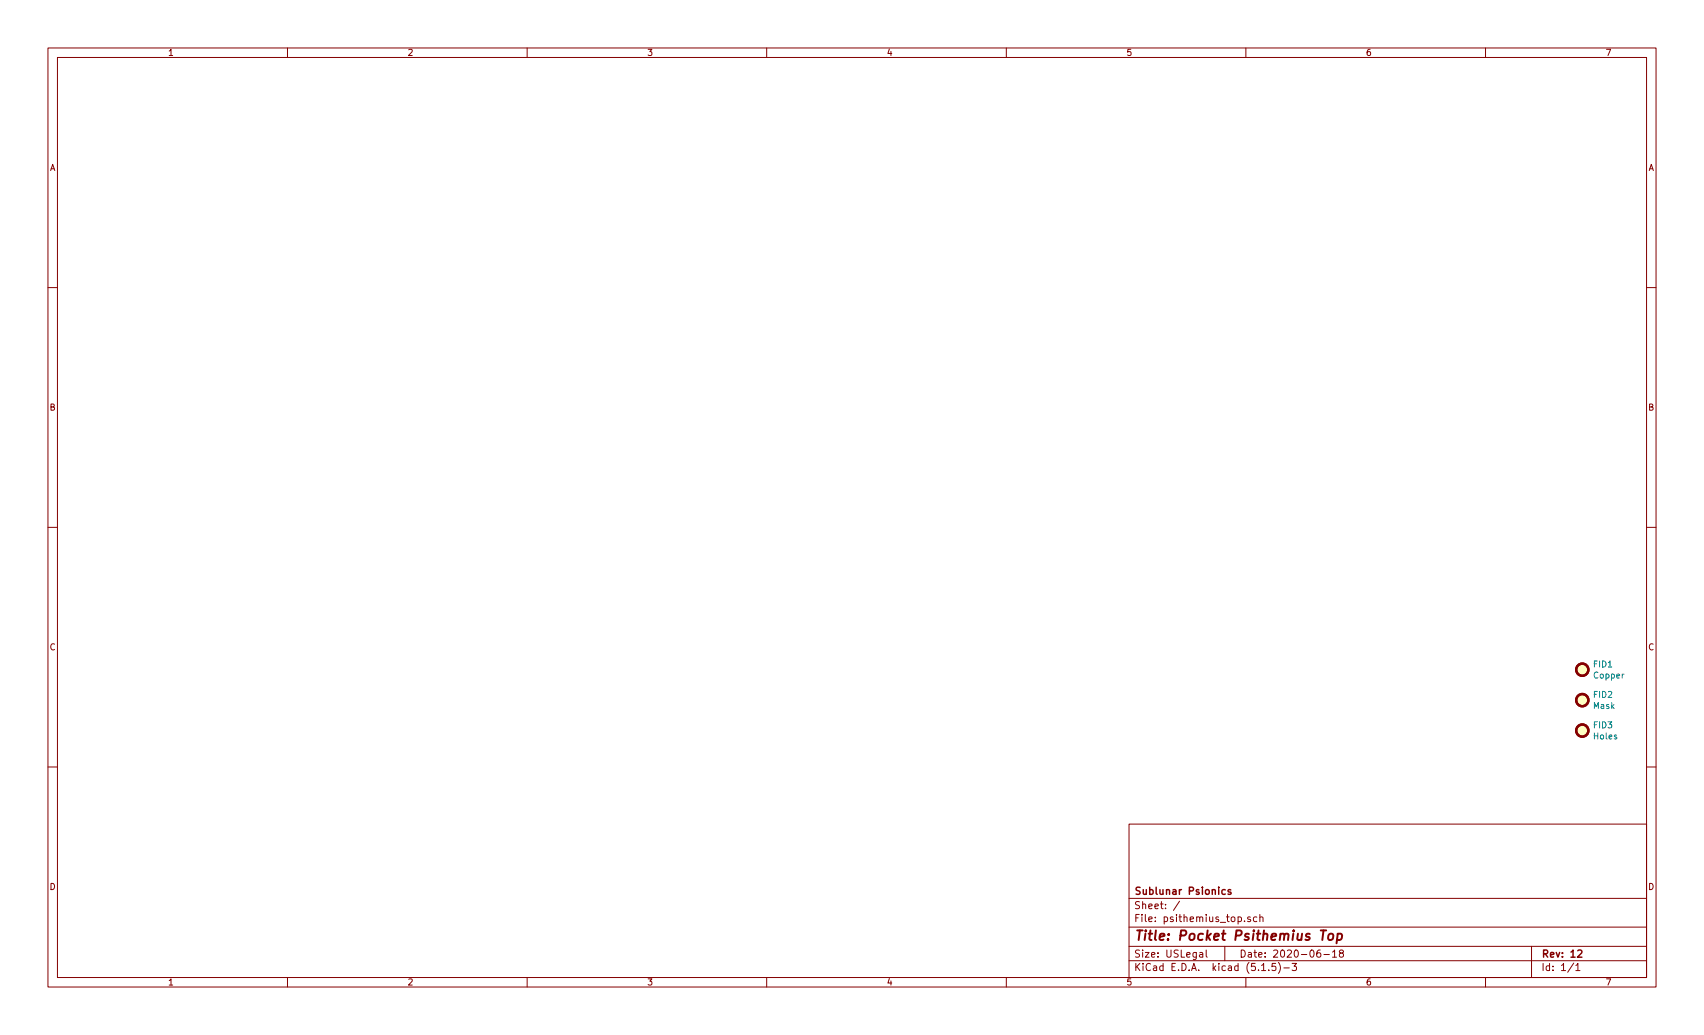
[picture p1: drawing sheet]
<svg xmlns="http://www.w3.org/2000/svg" width="356mm" height="216mm" viewBox="0 0 356 216" stroke-linecap="round" stroke-linejoin="round" font-family="sans-serif">
<g fill="none" stroke="#840000" stroke-width=".21">
<path d="M10 10h335.6v195.9h-335.6zM12 12h331.6v191.9h-331.6zM60 10v2M110 10v2M160 10v2M210 10v2M260 10v2M310 10v2M10 60h2M343.6 60h2M10 110h2M343.6 110h2"/>
<path d="M10 160h2M343.6 160h2M235.6 171.9h108v32h-108zM235.6 197.4h108M235.6 193.4h108M235.6 187.4h108M246.2 188l-1.3 1.9M250.4 198.8h.5l.1 .9M251 199l-.5 .1-.2 .2 .2 .4 .5-.1M251.7 198.2v1.3l.2 .2M255.6 197.4v3M259.7 192.1v.2"/>
<path d="M260.9 191.3h-.3l-.3 .2 .1 .2 .5 .1v.4h-.6M262.3 191.3h-.5l-.2 .2v.6l.2 .2 .5-.1M262.9 191.4l.2-.1h.4l.1 1M262.9 190.8v1.5M275.5 198.2h-.4a.96 .96 0 0 0 0 1.5l.5-.2v-.5l-.2-.2h-.5l-.1 .2M276.3 199.1h1.1M278.1 198.6l.4-.4v1.5M278.1 199.7h.8M279.8 198.8l-.3-.3 .1-.2 .2-.1h.4l.2 .3-.1 .2-.5 .1-.3 .3 .1 .4 .2 .2h.3l.3-.3-.1-.4-.2-.2M319.6 197.4v6.5M60 203.9v2M110 203.9v2"/>
<path d="M160 203.9v2M210 203.9v2M235.6 200.4h108M260 203.9v2M263.3 202.5h.8M264.8 202.3v.2M266.2 201h-.7l-.1 .7 .2-.2 .5 .1 .1 .7-.2 .2-.6-.2M266.8 200.8a1.71 1.71 0 0 1 0 2.2M267.9 201.9h1.2M269.6 201h1l-.5 .5 .4 .2v.6l-.2 .2-.7-.2M310 203.9v2M328.4 200.9l-1.2 1.9"/>
<path d="M328.9 201.4l.4-.4v1.5M328.9 202.5h.8"/>
</g>
<path d="M255.7 185.6h-.4l-.3 .3 .1 .6h.6M256.8 185.6h-.3l-.2 .2v.2l.5 .1v.4h-.5M329.3 198.3l.5-.1 .3 .4-.9 1.1h.9" fill="none" stroke="#840000" stroke-width=".3"/>
<path d="M275.6 194.1h1.2M276.2 194.1l-.3 2M277.3 194.9l.3-.1 .6 .1v.8l-.2 .3a.49 .49 0 0 1-.9-.3zM279.1 194.8h.8l.2 .3-.1 .6a.66 .66 0 0 1-1 .3M279.2 194.8l-.3 2" fill="none" stroke="#840000" stroke-width=".41"/>
<g fill="#ffffc2" stroke="#ffffc2" stroke-width=".21">
<circle cx="330.2" cy="146" r="1.27"/>
<circle cx="330.2" cy="139.7" r="1.27"/>
<circle cx="330.2" cy="152.4" r="1.27"/>
</g>
<g fill="none" stroke="#840000" stroke-width=".51">
<circle cx="330.2" cy="139.7" r="1.27"/>
<circle cx="330.2" cy="146" r="1.27"/>
<circle cx="330.2" cy="152.4" r="1.27"/>
</g>
<text font-size="2.8" fill="#840000" x="236.6" y="196.2">Title: Pocket Psithemius Top</text>
<g font-size="2.1" fill="#840000">
<text x="236.6" y="189.6">Sheet: /</text>
<text x="236.6" y="186.6">Sublunar Psionics</text>
<text x="236.6" y="192.3">File: psithemius_top.sch</text>
<text x="236.6" y="202.5">KiCad E.D.A. kicad (5.1.5)-3</text>
<text x="236.6" y="199.7">Size: USLegal</text>
<text x="258.6" y="199.7">Date: 2020-06-18</text>
<text x="321.6" y="199.7">Rev: 12</text>
<text x="321.6" y="202.5">Id: 1/1</text>
</g>
<g font-size="1.8" fill="#840000">
<text x="35" y="11.6">1</text>
<text x="85" y="11.6">2</text>
<text x="135" y="11.6">3</text>
<text x="185" y="11.6">4</text>
<text x="235" y="11.6">5</text>
<text x="285" y="11.6">6</text>
<text x="335" y="11.6">7</text>
<text x="10.4" y="35.6">A</text>
<text x="344" y="35.6">A</text>
<text x="10.4" y="85.6">B</text>
<text x="344" y="85.6">B</text>
<text x="10.4" y="135.6">C</text>
<text x="344" y="135.6">C</text>
<text x="10.4" y="185.6">D</text>
<text x="344" y="185.6">D</text>
<text x="35" y="205.5">1</text>
<text x="85" y="205.5">2</text>
<text x="135" y="205.5">3</text>
<text x="185" y="205.5">4</text>
<text x="235" y="205.5">5</text>
<text x="285" y="205.5">6</text>
<text x="335" y="205.5">7</text>
</g>
<g font-size="1.8" fill="#008484">
<text x="332.6" y="139.2">FID1</text>
<text x="332.6" y="141.5">Copper</text>
<text x="332.5" y="147.9">Mask</text>
<text x="332.6" y="145.6">FID2</text>
<text x="332.6" y="151.9">FID3</text>
<text x="332.6" y="154.2">Holes</text>
</g>
</svg>
